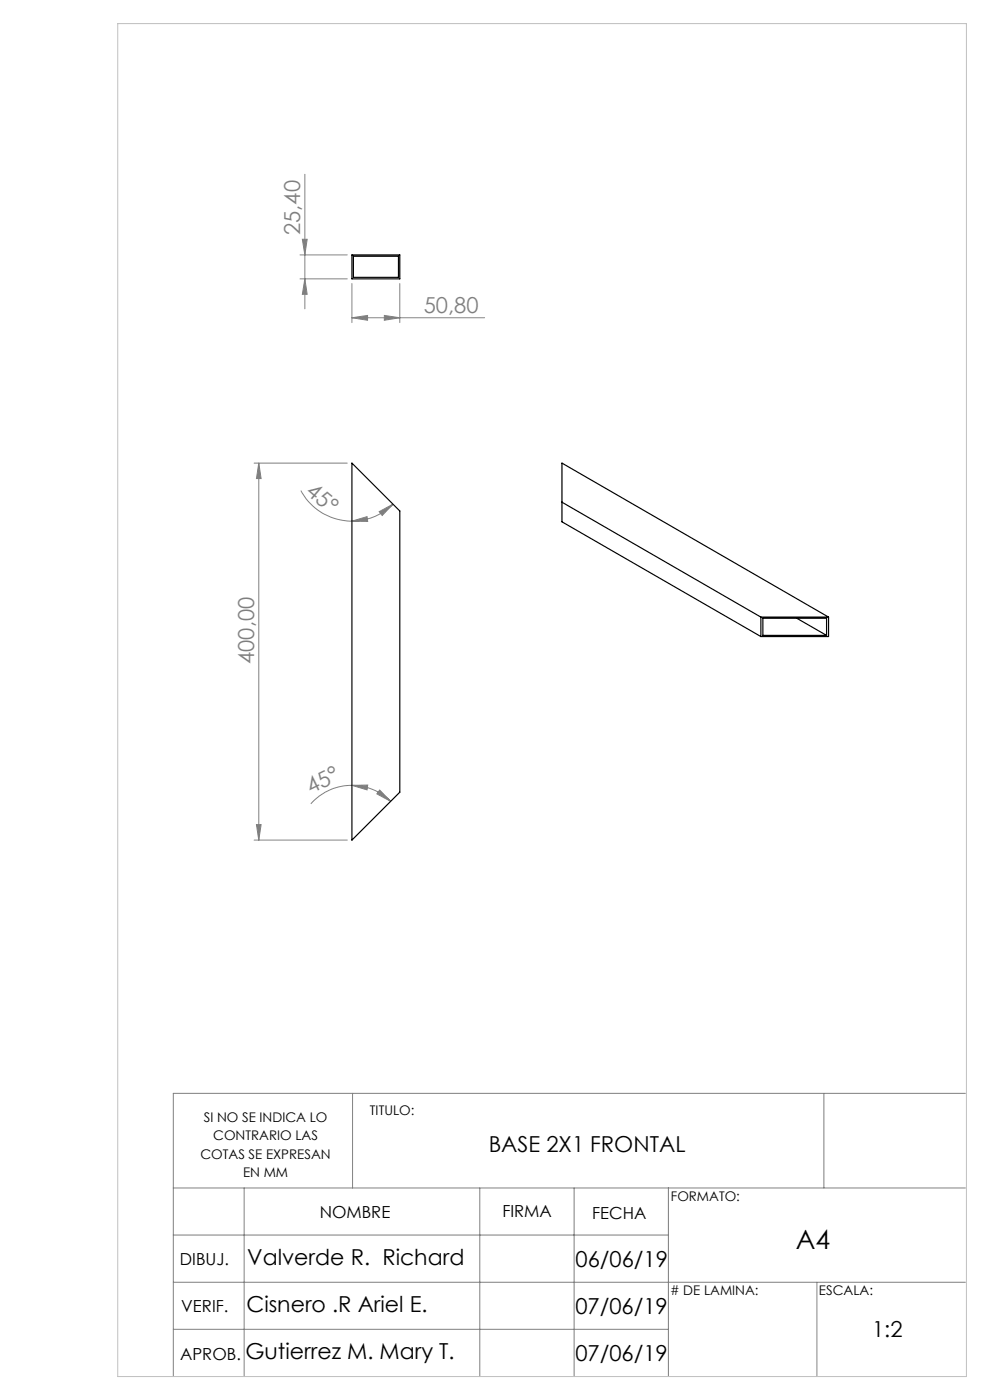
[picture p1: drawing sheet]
<svg xmlns="http://www.w3.org/2000/svg" width="210mm" height="297mm" viewBox="0 0 210 297" stroke-linecap="round" stroke-linejoin="round" font-family="sans-serif">
<g fill="none" stroke="#808080" stroke-width=".21">
<path d="M64.7 37v28.5M63.6 54.1h10.1M63.6 59.2h10.1M64.1 50.8h1.1l-.5 3.3zM64.7 59.2l.5 3.2h-1.1zM74.6 67.4l3.4-.5v1zM74.6 60.1v8.3M74.6 67.4h28.2M81.5 66.9l3.3 .5-3.3 .5zM84.8 60.1v8.3M53.9 98.2h19.8M54.9 98.2v80"/>
<path d="M54.9 98.2l.5 3.3h-1zM63.8 104.1a12.2 12.2 0 0 0 10.8 6.5M74.6 110.6l3.3-1 .1 1zM80.4 108.5l3-1.5-2.3 2.4zM83.4 107a12.3 12.3 0 0 1-8.8 3.6M53.9 178.2h19.8M54.4 174.9h1l-.5 3.3zM74.6 166.6l3.4-.1-.1 1.1zM74.6 166.6a11.7 11.7 0 0 1 8.3 3.4M74.6 166.6a11.6 11.6 0 0 0-8.7 3.9M80.5 167.6l2.4 2.4-3-1.6zM74.8 231.9v20.1"/>
<path d="M174.8 231.9v20.1M204.8 231.9h-168v60.1M36.8 252h168M51.8 252v40M101.8 252v40M121.8 252v40M141.8 252v40M36.8 262h105M36.8 272h168M173.3 272v20M36.8 282h105"/>
</g>
<path d="M25 5h180v287h-180z" fill="none" stroke="#c0c0c0" stroke-width=".21"/>
<g fill="#808080">
<path d="M74.6 67.4l3.4-.5v1zM81.5 66.9l3.3 .5-3.3 .5z"/>
<path d="M80.5 167.6l2.4 2.4-3-1.6zM74.6 166.6l3.4-.1-.1 1.1z"/>
<path d="M54.9 98.2l.5 3.3h-1zM54.4 174.9h1l-.5 3.3z"/>
<path d="M64.1 50.8h1.1l-.5 3.3zM64.7 59.2l.5 3.2h-1.1z"/>
<path d="M74.6 110.6l3.3-1 .1 1zM80.4 108.5l3-1.5-2.3 2.4z"/>
</g>
<path d="M74.6 54.1h10.2v5.1h-10.2zM75 54.4h9.5v4.4h-9.5zM74.6 98.2l10.2 10.2v59.7l-10.2 10.1zM119.2 106.5l42.2 24.4M161.4 130.9h14.4M161.4 130.9v4.1M161.8 131.2h13.5v3.6h-13.5zM169 131.2l6.3 3.6M175.8 130.9l-56.6-32.7v12.5l42.2 24.3M175.8 130.9v4.1h-14.4" fill="none" stroke="#000" stroke-width=".25"/>
<text font-size="5.6" x="168.8" y="264.9">A4</text>
<g font-size="4.7" fill="#808080">
<text x="63.7" y="49.9" transform="rotate(-90 63.7 49.9)">25,40</text>
<text x="89.9" y="66.4">50,80</text>
<text x="64.7" y="104.6" transform="rotate(40 64.7 104.6)">45°</text>
<text x="53.9" y="140.9" transform="rotate(-90 53.9 140.9)">400,00</text>
<text x="65.9" y="168.4" transform="rotate(-26 65.9 168.4)">45°</text>
</g>
<g font-size="4.7">
<text x="103.7" y="244.3">BASE 2X1 FRONTAL</text>
<text x="52.4" y="268.4">Valverde R. Richard</text>
<text x="122.1" y="268.8">06/06/19</text>
<text x="52.3" y="278.4">Cisnero .R Ariel E.</text>
<text x="122.1" y="278.8">07/06/19</text>
<text x="185" y="283.6">1:2</text>
<text x="52.1" y="288.3">Gutierrez M. Mary T.</text>
<text x="122.1" y="288.8">07/06/19</text>
</g>
<g font-size="3.5">
<text x="67.8" y="258.4">NOMBRE</text>
<text x="106.6" y="258.3">FIRMA</text>
<text x="125.6" y="258.5">FECHA</text>
<text x="38.2" y="268.4">DIBUJ.</text>
<text x="38.5" y="278.4">VERIF.</text>
<text x="38.2" y="288.5">APROB.</text>
</g>
<g font-size="2.8">
<text x="43.2" y="238.1">SI NO SE INDICA LO</text>
<text x="78.5" y="236.5">TITULO:</text>
<text x="42.5" y="245.8">COTAS SE EXPRESAN</text>
<text x="45.2" y="241.9">CONTRARIO LAS</text>
<text x="51.6" y="249.6">EN MM</text>
<text x="142.3" y="254.8">FORMATO:</text>
<text x="142.1" y="274.7"># DE LAMINA:</text>
<text x="173.7" y="274.6">ESCALA:</text>
</g>
</svg>
